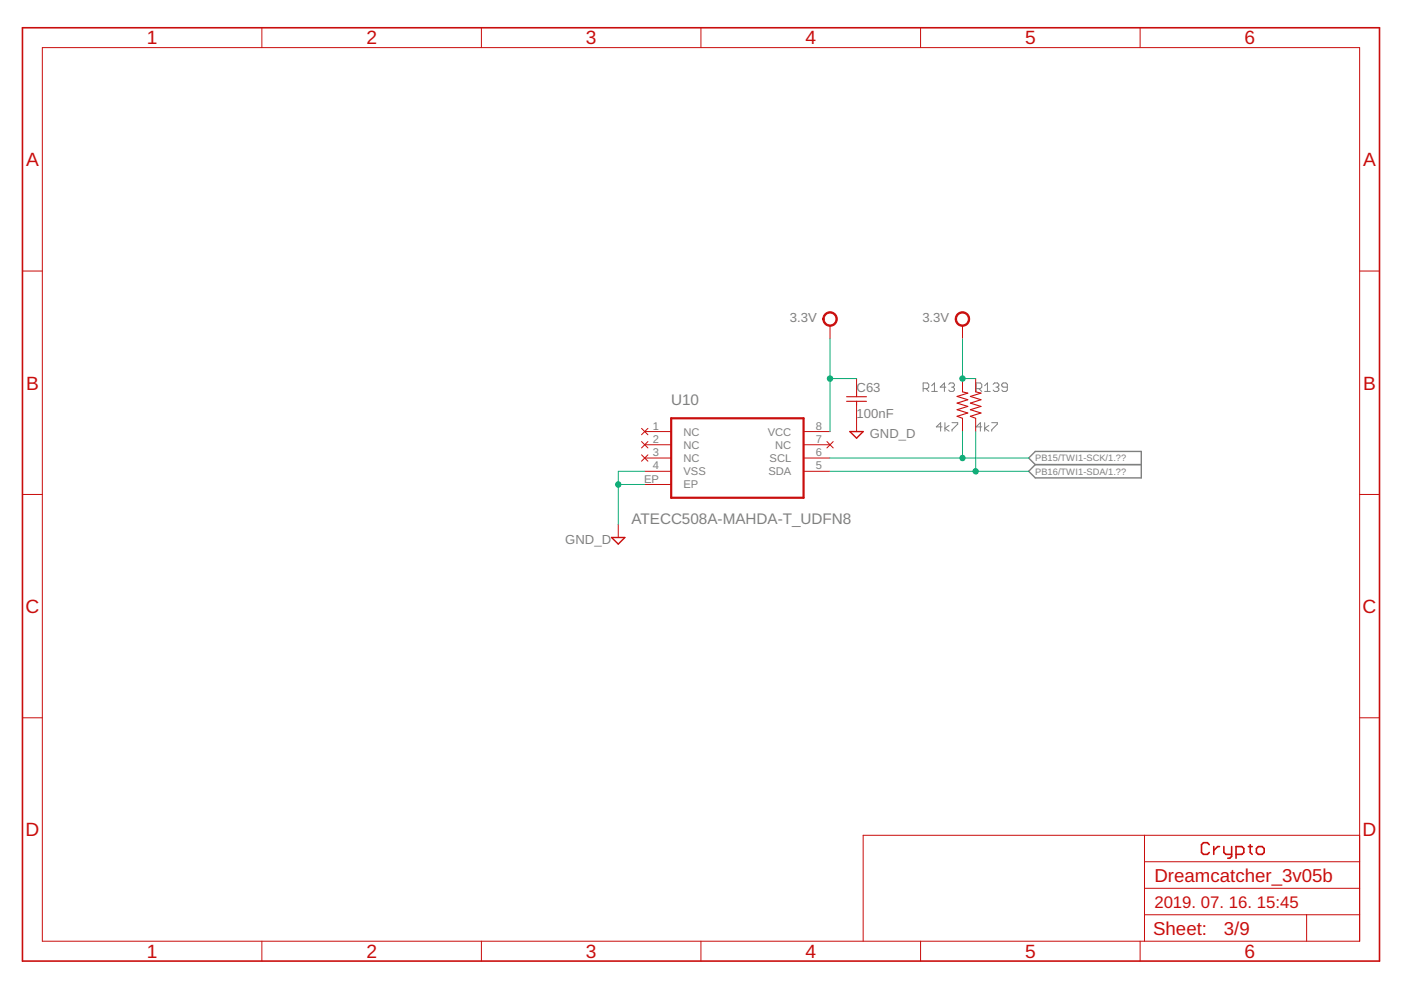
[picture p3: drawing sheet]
<svg xmlns="http://www.w3.org/2000/svg" width="297mm" height="210mm" viewBox="0 0 297 210" stroke-linecap="round" stroke-linejoin="round" font-family="sans-serif">
<g fill="none" stroke="#808080" stroke-width=".21">
<path d="M195.7 82.4h.9l.3-.3v-.6l-.3-.3h-.9v1.8M196.3 82.4l.6 .6M197.5 81.8l.6-.6v1.8M197.5 83h1.2M199.7 90.5h-1.2l.9-.9v1.8M200.3 89.6v1.8M200.5 82.1h-1.2l.9-.9v1.8M201.1 81.5l.3-.3h.7l.3 .3v.3l-.3 .3M201.2 90.2l-.9 .6 .9 .6M201.7 82.1h.4M201.8 89.6h1.3v.3l-1.3 1.2v.3M202.1 82.1l.3 .3v.3l-.3 .3h-.7l-.3-.3"/>
<path d="M206.9 82.4h1l.3-.3v-.6l-.3-.3h-1v1.8M207.5 82.4l.7 .6M208.2 90.5h-1.3l1-.9v1.8M208.8 89.6v1.8M208.8 83h1.2M208.8 81.8l.6-.6v1.8M209.7 90.2l-.9 .6 .9 .6M210.3 89.6h1.2v.3l-1.2 1.2v.3M210.6 81.5l.3-.3h.6l.3 .3v.3l-.3 .3M211.2 82.1h.3M211.5 82.1l.3 .3v.3l-.3 .3h-.6l-.3-.3M213.6 82.1h-.9l-.3-.3v-.3l.3-.3h.6l.3 .3v1.2l-.3 .3h-.6l-.3-.3"/>
</g>
<path d="M219.5 95.7h22.5v5.6h-22.5l-1.4-1.4 1.4-1.4-1.4-1.4zM219.5 98.5h22.5" fill="none" stroke="#808080" stroke-width=".3"/>
<path d="M4.8 5.9h287.7v197.9h-287.7zM256.4 179.1l-.4-.4h-.8l-.5 .4v1.6l.5 .4h.8l.4-.4M257.3 179.5v1.6M258.6 179.5h-.4l-.9 .8M259.5 179.5v1.2l.4 .4h1.2M261.1 179.5v2.1l-.4 .4h-.4M264.7 179.5h.8M265.1 179.1v1.6l.4 .4M266.8 179.5h.8l.4 .4v.8l-.4 .4h-.8l-.4-.4v-.8zM262.1 181.1h1.2l.4-.4v-.8l-.4-.4h-1.2v2.5" fill="none" stroke="#c90d0c" stroke-width=".34"/>
<g fill="none" stroke="#c90d0c" stroke-width=".21">
<path d="M9 10.1h279.3v189.5h-279.3zM55.5 5.9v4.2M102.1 5.9v4.2M148.6 5.9v4.2M195.2 5.9v4.2M241.7 5.9v4.2M4.8 57.5h4.2M288.3 57.5h4.2M176 69v2.8M204.1 69v2.8M136 90.8l1.4 1.4M136 93.6l1.4 1.4"/>
<path d="M136 96.4l1.4 1.4M136.7 91.5h5.6M136.7 94.3h5.6M136.7 97.1h5.6M136.7 99.9h5.6M137.4 90.8l-1.4 1.4M137.4 93.6l-1.4 1.4M137.4 96.4l-1.4 1.4M170.4 91.5h5.6M170.4 94.3h5.6M170.4 97.1h5.6M170.4 99.9h5.6"/>
<path d="M175.3 93.6l1.4 1.4M176.7 93.6l-1.4 1.4M181.6 80.3v2.8M181.6 85.9v5.6M204.1 80.3v2.8M204.1 88.7v2.8M206.9 80.3v2.8M206.9 88.7v2.8M4.8 104.8h4.2M131.1 111.1v2.9M136.7 102.7h5.6M288.3 104.8h4.2"/>
<path d="M4.8 152.2h4.2M288.3 152.2h4.2M242.7 177.1v22.5M288.3 177.1h-105.3v22.5M55.5 199.6v4.2M102.1 199.6v4.2M148.6 199.6v4.2M195.2 199.6v4.2M241.7 199.6v4.2M242.7 194h45.6M242.7 188.3h45.6M242.7 182.7h45.6"/>
<path d="M277 194v5.6"/>
</g>
<path d="M180.2 91.5h2.8l-1.4 1.4zM129.7 114h2.8l-1.4 1.4z" fill="none" stroke="#c90d0c" stroke-width=".3"/>
<path d="M179.5 84.1h4.2M179.5 85.1h4.2M181.6 83.1v1M181.6 85.1v.8M204.1 83.1l1.1 .3-2.3 .7 2.3 .7-2.3 .7 2.3 .7-2.3 .7 2.3 .7-2.3 .7 1.2 .4M206.9 83.1l1.1 .3-2.3 .7 2.3 .7-2.3 .7 2.3 .7-2.3 .7 2.3 .7-2.3 .7 1.2 .4" fill="none" stroke="#c90d0c" stroke-width=".23"/>
<g fill="#c90d0c" stroke="#c90d0c" stroke-width=".21">
<path d="M174.8 66.6a1.54 1.54 0 0 1 2.5 .2 1.54 1.54 0 0 1-.9 2.3 1.54 1.54 0 0 1-2-1.5h.3a1.27 1.27 0 0 1 1.9-1 1.27 1.27 0 0 1 .1 2.1 1.27 1.27 0 0 1-1.9-.8l-.1-.3h-.3z" fill-rule="evenodd"/>
<path d="M202.9 66.6a1.54 1.54 0 0 1 2.5 .2 1.54 1.54 0 0 1-.9 2.3 1.54 1.54 0 0 1-2-1.5h.3a1.26 1.26 0 0 1 1.8-1.1 1.26 1.26 0 0 1 .3 2.1 1.26 1.26 0 0 1-2.1-.7v-.3h-.3z" fill-rule="evenodd"/>
</g>
<path d="M142.3 88.7h28.1v16.8h-28.1z" fill="none" stroke="#c90d0c" stroke-width=".47"/>
<path d="M176 71.8v19.7M204.1 71.8v8.5h2.8M136.7 99.9h-5.6v11.2M176 99.9h42.1M176 80.3h5.6M176 97.1h42.1M204.1 91.5v5.6M206.9 91.5v8.4M131.1 102.7h5.6" fill="none" stroke="#0dab76" stroke-width=".21"/>
<g fill="#0dab76" stroke="#0dab76" stroke-width=".21">
<circle cx="131.1" cy="102.7" r=".57"/>
<circle cx="176" cy="80.3" r=".57"/>
<circle cx="204.1" cy="80.3" r=".57"/>
<circle cx="204.1" cy="97.1" r=".57"/>
<circle cx="206.9" cy="99.9" r=".57"/>
</g>
<g font-size="4.1" fill="#c90d0c">
<text x="31.1" y="9.4">1</text>
<text x="77.7" y="9.4">2</text>
<text x="124.2" y="9.4">3</text>
<text x="170.8" y="9.4">4</text>
<text x="217.3" y="9.4">5</text>
<text x="263.9" y="9.4">6</text>
<text x="5.5" y="35.2">A</text>
<text x="289" y="35.2">A</text>
<text x="5.5" y="82.6">B</text>
<text x="289" y="82.6">B</text>
<text x="5.4" y="130">C</text>
<text x="288.9" y="130">C</text>
<text x="5.4" y="177.3">D</text>
<text x="288.9" y="177.3">D</text>
<text x="31.1" y="203.1">1</text>
<text x="77.7" y="203.1">2</text>
<text x="124.2" y="203.1">3</text>
<text x="170.8" y="203.1">4</text>
<text x="217.3" y="203.1">5</text>
<text x="263.9" y="203.1">6</text>
</g>
<g font-size="4" fill="#c90d0c">
<text x="244.8" y="186.9">Dreamcatcher_3v05b</text>
<text x="244.5" y="198.3">Sheet:</text>
<text x="259.5" y="198.2">3/9</text>
</g>
<text font-size="3.6" fill="#c90d0c" x="244.8" y="192.5">2019. 07. 16. 15:45</text>
<g font-size="3.2" fill="#808080">
<text x="142.3" y="85.9">U10</text>
<text x="133.9" y="111.1">ATECC508A-MAHDA-T_UDFN8</text>
</g>
<g font-size="2.8" fill="#808080">
<text x="167.5" y="68.2">3.3V</text>
<text x="195.6" y="68.2">3.3V</text>
<text x="181.6" y="83.1">C63</text>
<text x="181.6" y="88.7">100nF</text>
<text x="184.4" y="92.9">GND_D</text>
<text x="119.8" y="115.4">GND_D</text>
</g>
<g font-size="2.4" fill="#808080">
<text x="138.4" y="91.1">1</text>
<text x="138.4" y="93.9">2</text>
<text x="144.9" y="92.3">NC</text>
<text x="144.9" y="95.1">NC</text>
<text x="162.8" y="92.3">VCC</text>
<text x="164.4" y="95.2">NC</text>
<text x="173" y="91.1">8</text>
<text x="173" y="93.9">7</text>
<text x="138.4" y="96.7">3</text>
<text x="138.4" y="99.5">4</text>
<text x="144.9" y="98">NC</text>
<text x="144.9" y="100.8">VSS</text>
<text x="162.9" y="100.8">SDA</text>
<text x="163.2" y="98">SCL</text>
<text x="173" y="96.7">6</text>
<text x="173" y="99.5">5</text>
<text x="136.5" y="102.3">EP</text>
<text x="144.9" y="103.6">EP</text>
</g>
<g font-size="2" fill="#808080">
<text x="219.5" y="97.8">PB15/TWI1-SCK/1.??</text>
<text x="219.5" y="100.6">PB16/TWI1-SDA/1.??</text>
</g>
</svg>
